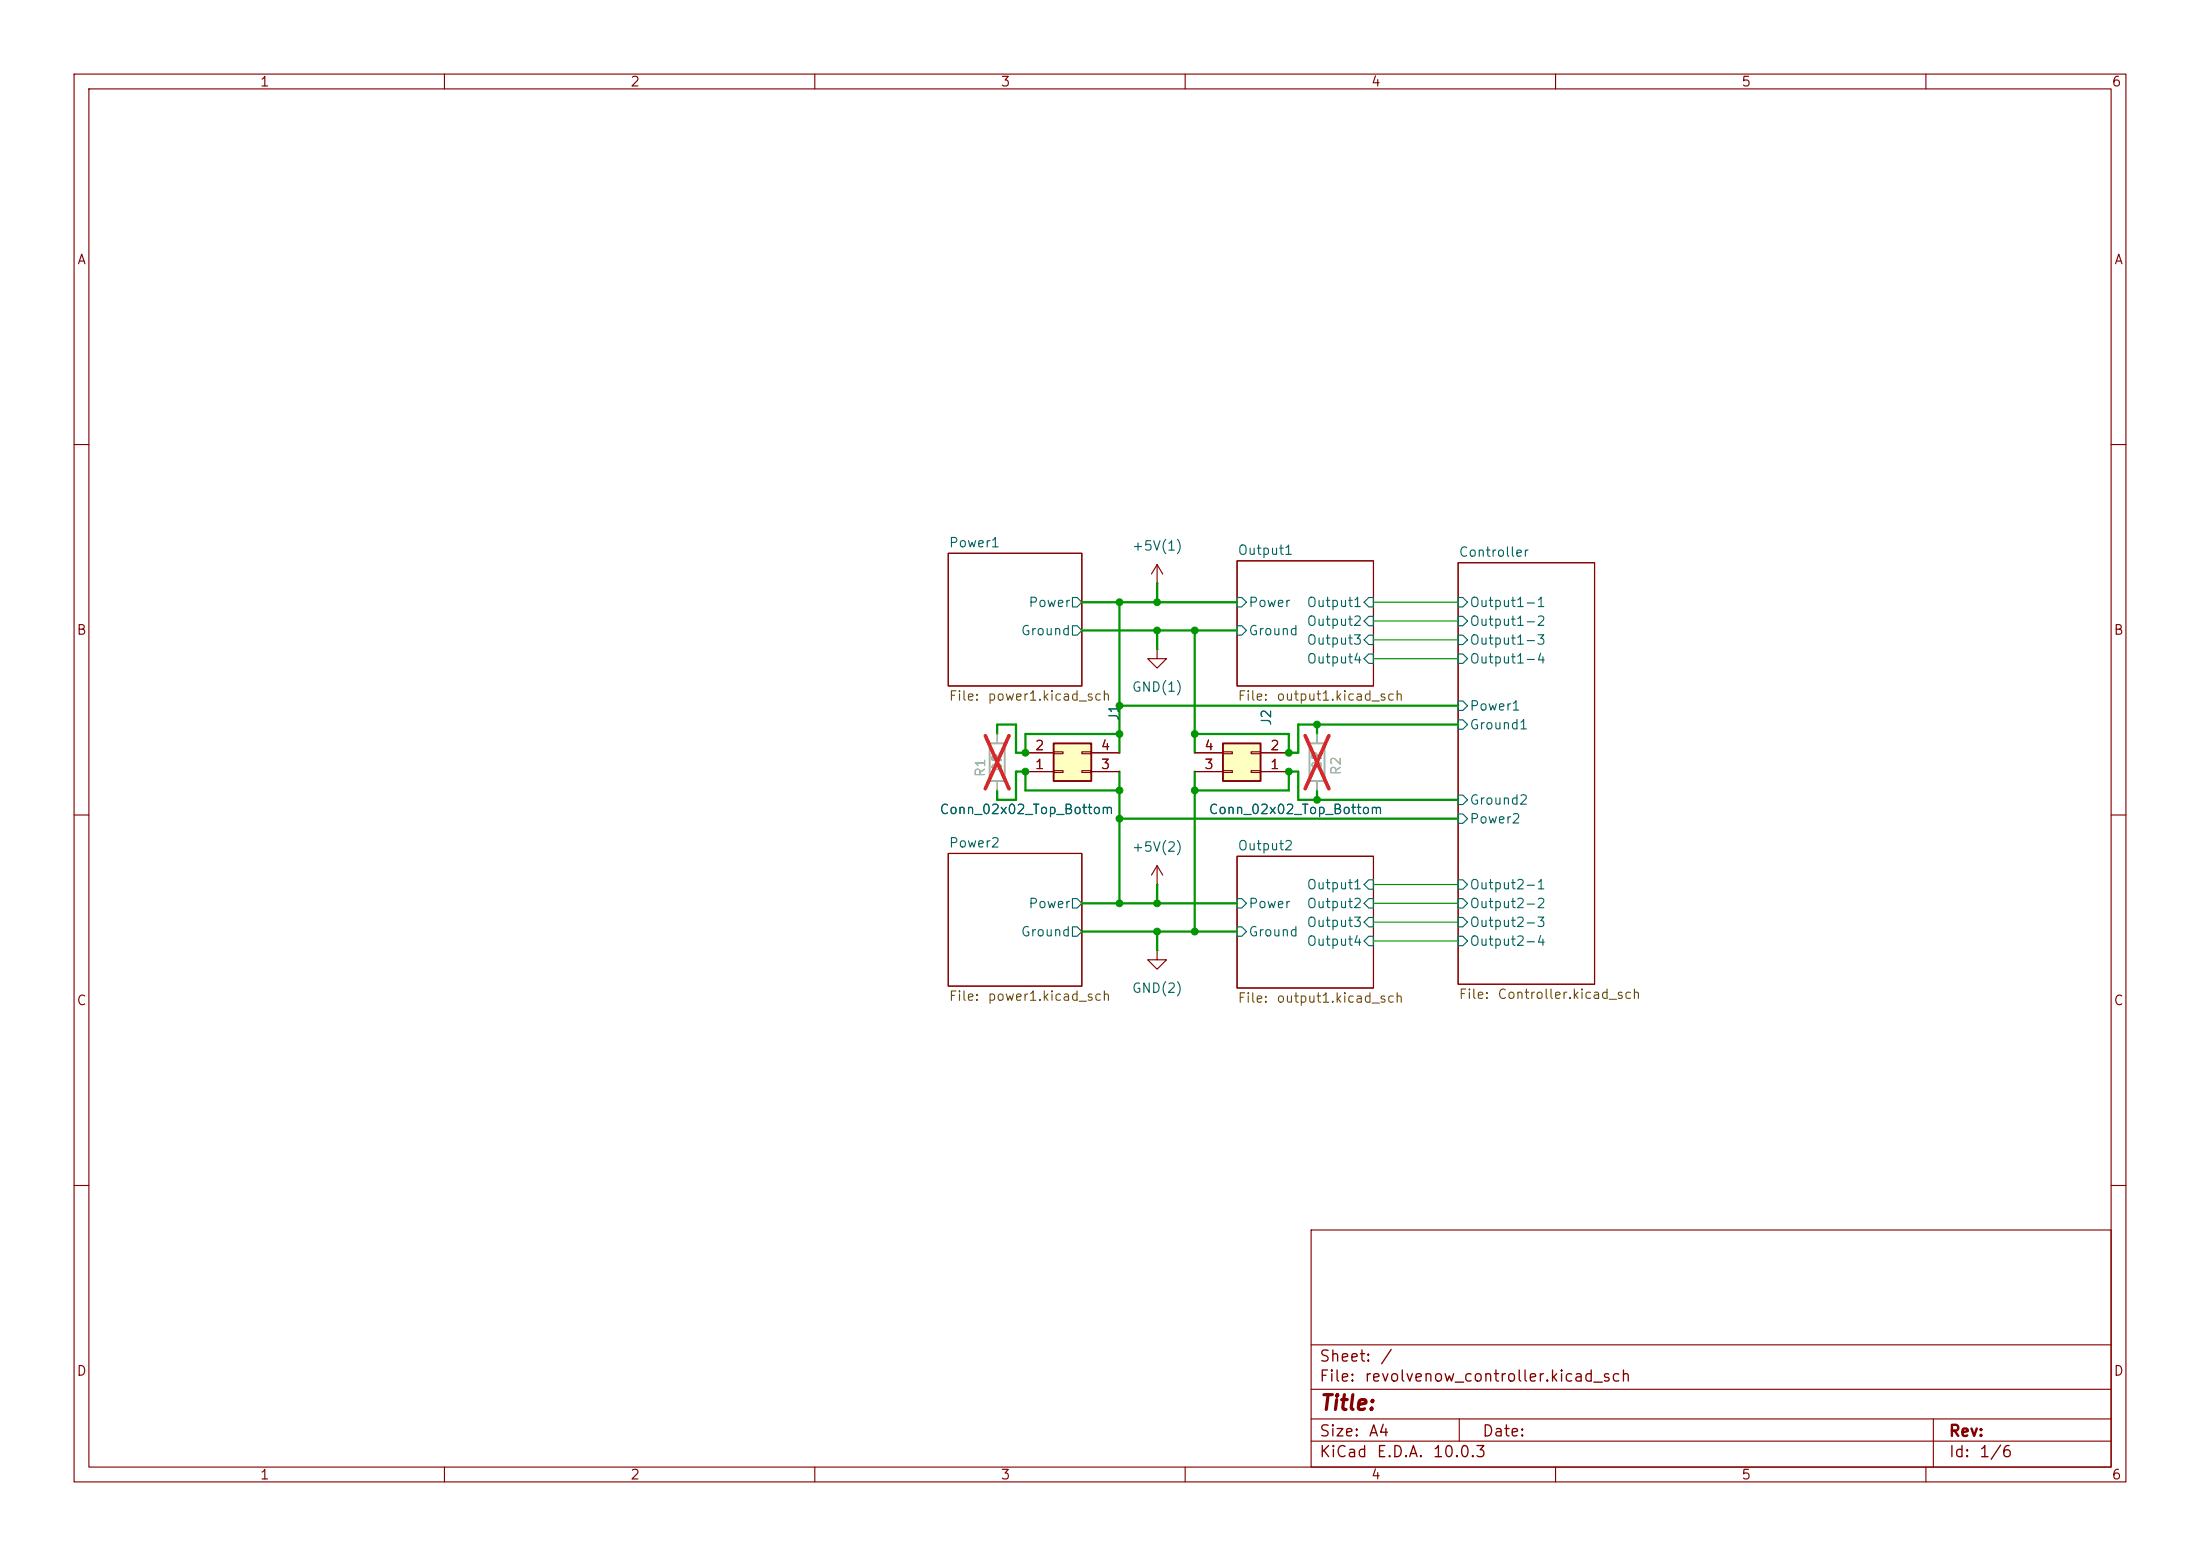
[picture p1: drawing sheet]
(kicad_sch
 (version 20260306)
 (generator "eeschema")
 (generator_version "10.0")
 (paper "A4")
 (lib_symbols
  (symbol "Connector_Generic:Conn_02x02_Top_Bottom"
   (pin_names
    (offset 1.016) (hide yes)) (exclude_from_sim no) (in_bom yes) (on_board yes)
   (in_pos_files yes)
   (duplicate_pin_numbers_are_jumpers no)
   (property "Reference" "J" (at 1.27 2.54 0) (show_name no) (do_not_autoplace no) (effects (font (size 1.27 1.27))))
   (property "Value" "Conn_02x02_Top_Bottom" (at 1.27 -5.08 0) (show_name no) (do_not_autoplace no) (effects (font (size 1.27 1.27))))
   (property "Footprint" "" (at 0 0 0) (show_name no) (do_not_autoplace no) (hide yes) (effects (font (size 1.27 1.27))))
   (property "Datasheet" "" (at 0 0 0) (show_name no) (do_not_autoplace no) (hide yes) (effects (font (size 1.27 1.27))))
   (property "Description" "Generic connector, double row, 02x02, top/bottom pin numbering scheme (row 1: 1...pins_per_row, row2: pins_per_row+1 ... num_pins), script generated (kicad-library-utils/schlib/autogen/connector/)" (at 0 0 0) (show_name no) (do_not_autoplace no) (hide yes) (effects (font (size 1.27 1.27))))
   (symbol "Conn_02x02_Top_Bottom_1_1"
    (rectangle (start -1.27 1.27) (end 3.81 -3.81) (stroke (width 0.254) (type default)) (fill (type background)))
    (rectangle (start -1.27 0.127) (end 0 -0.127) (stroke (width 0.1524) (type default)) (fill (type none)))
    (rectangle (start -1.27 -2.413) (end 0 -2.667) (stroke (width 0.1524) (type default)) (fill (type none)))
    (rectangle (start 3.81 0.127) (end 2.54 -0.127) (stroke (width 0.1524) (type default)) (fill (type none)))
    (rectangle (start 3.81 -2.413) (end 2.54 -2.667) (stroke (width 0.1524) (type default)) (fill (type none)))
    (pin passive line (at -5.08 0 0) (length 3.81) (name "Pin_1" (effects (font (size 1.27 1.27)))) (number "1" (effects (font (size 1.27 1.27)))))
    (pin passive line (at -5.08 -2.54 0) (length 3.81) (name "Pin_2" (effects (font (size 1.27 1.27)))) (number "2" (effects (font (size 1.27 1.27)))))
    (pin passive line (at 7.62 0 180) (length 3.81) (name "Pin_3" (effects (font (size 1.27 1.27)))) (number "3" (effects (font (size 1.27 1.27)))))
    (pin passive line (at 7.62 -2.54 180) (length 3.81) (name "Pin_4" (effects (font (size 1.27 1.27)))) (number "4" (effects (font (size 1.27 1.27))))))
   (embedded_fonts no))
  (symbol "Device:R"
   (pin_numbers (hide yes))
   (pin_names
    (offset 0)) (exclude_from_sim no) (in_bom yes) (on_board yes)
   (in_pos_files yes)
   (duplicate_pin_numbers_are_jumpers no)
   (property "Reference" "R" (at 2.032 0 90) (show_name no) (do_not_autoplace no) (effects (font (size 1.27 1.27))))
   (property "Value" "R" (at 0 0 90) (show_name no) (do_not_autoplace no) (effects (font (size 1.27 1.27))))
   (property "Footprint" "" (at -1.778 0 90) (show_name no) (do_not_autoplace no) (hide yes) (effects (font (size 1.27 1.27))))
   (property "Datasheet" "" (at 0 0 0) (show_name no) (do_not_autoplace no) (hide yes) (effects (font (size 1.27 1.27))))
   (property "Description" "Resistor" (at 0 0 0) (show_name no) (do_not_autoplace no) (hide yes) (effects (font (size 1.27 1.27))))
   (symbol "R_0_1"
    (rectangle (start -1.016 -2.54) (end 1.016 2.54) (stroke (width 0.254) (type default)) (fill (type none))))
   (symbol "R_1_1"
    (pin passive line (at 0 3.81 270) (length 1.27) (name "" (effects (font (size 1.27 1.27)))) (number "1" (effects (font (size 1.27 1.27)))))
    (pin passive line (at 0 -3.81 90) (length 1.27) (name "" (effects (font (size 1.27 1.27)))) (number "2" (effects (font (size 1.27 1.27))))))
   (embedded_fonts no))
  (symbol "power:+5V"
   (power global)
   (pin_numbers (hide yes))
   (pin_names
    (offset 0) (hide yes)) (exclude_from_sim no) (in_bom yes) (on_board yes)
   (in_pos_files yes)
   (duplicate_pin_numbers_are_jumpers no)
   (property "Reference" "#PWR" (at 0 -3.81 0) (show_name no) (do_not_autoplace no) (hide yes) (effects (font (size 1.27 1.27))))
   (property "Value" "+5V" (at 0 3.556 0) (show_name no) (do_not_autoplace no) (effects (font (size 1.27 1.27))))
   (property "Footprint" "" (at 0 0 0) (show_name no) (do_not_autoplace no) (hide yes) (effects (font (size 1.27 1.27))))
   (property "Datasheet" "" (at 0 0 0) (show_name no) (do_not_autoplace no) (hide yes) (effects (font (size 1.27 1.27))))
   (property "Description" "Power symbol creates a global label with name \"+5V\"" (at 0 0 0) (show_name no) (do_not_autoplace no) (hide yes) (effects (font (size 1.27 1.27))))
   (symbol "+5V_0_1"
    (polyline (pts (xy -0.762 1.27) (xy 0 2.54)) (stroke (width 0) (type default)) (fill (type none)))
    (polyline (pts (xy 0 2.54) (xy 0.762 1.27)) (stroke (width 0) (type default)) (fill (type none)))
    (polyline (pts (xy 0 0) (xy 0 2.54)) (stroke (width 0) (type default)) (fill (type none))))
   (symbol "+5V_1_1"
    (pin power_in line (at 0 0 90) (length 0) (name "" (effects (font (size 1.27 1.27)))) (number "1" (effects (font (size 1.27 1.27))))))
   (embedded_fonts no))
  (symbol "power:GND"
   (power global)
   (pin_numbers (hide yes))
   (pin_names
    (offset 0) (hide yes)) (exclude_from_sim no) (in_bom yes) (on_board yes)
   (in_pos_files yes)
   (duplicate_pin_numbers_are_jumpers no)
   (property "Reference" "#PWR" (at 0 -6.35 0) (show_name no) (do_not_autoplace no) (hide yes) (effects (font (size 1.27 1.27))))
   (property "Value" "GND" (at 0 -3.81 0) (show_name no) (do_not_autoplace no) (effects (font (size 1.27 1.27))))
   (property "Footprint" "" (at 0 0 0) (show_name no) (do_not_autoplace no) (hide yes) (effects (font (size 1.27 1.27))))
   (property "Datasheet" "" (at 0 0 0) (show_name no) (do_not_autoplace no) (hide yes) (effects (font (size 1.27 1.27))))
   (property "Description" "Power symbol creates a global label with name \"GND\" , ground" (at 0 0 0) (show_name no) (do_not_autoplace no) (hide yes) (effects (font (size 1.27 1.27))))
   (symbol "GND_0_1"
    (polyline (pts (xy 0 0) (xy 0 -1.27) (xy 1.27 -1.27) (xy 0 -2.54) (xy -1.27 -1.27) (xy 0 -1.27)) (stroke (width 0) (type default)) (fill (type none))))
   (symbol "GND_1_1"
    (pin power_in line (at 0 0 270) (length 0) (name "" (effects (font (size 1.27 1.27)))) (number "1" (effects (font (size 1.27 1.27))))))
   (embedded_fonts no)))
 (junction
  (at 161.29 99.06)
  (diameter 0)
  (color 0 0 0 0))
 (junction
  (at 138.43 104.14)
  (diameter 0)
  (color 0 0 0 0))
 (junction
  (at 156.21 125.73)
  (diameter 0)
  (color 0 0 0 0))
 (junction
  (at 151.13 110.49)
  (diameter 0)
  (color 0 0 0 0))
 (junction
  (at 151.13 95.25)
  (diameter 0)
  (color 0 0 0 0))
 (junction
  (at 151.13 106.68)
  (diameter 0)
  (color 0 0 0 0))
 (junction
  (at 161.29 85.09)
  (diameter 0)
  (color 0 0 0 0))
 (junction
  (at 161.29 125.73)
  (diameter 0)
  (color 0 0 0 0))
 (junction
  (at 138.43 101.6)
  (diameter 0)
  (color 0 0 0 0))
 (junction
  (at 156.21 121.92)
  (diameter 0)
  (color 0 0 0 0))
 (junction
  (at 151.13 99.06)
  (diameter 0)
  (color 0 0 0 0))
 (junction
  (at 156.21 81.28)
  (diameter 0)
  (color 0 0 0 0))
 (junction
  (at 151.13 81.28)
  (diameter 0)
  (color 0 0 0 0))
 (junction
  (at 156.21 85.09)
  (diameter 0)
  (color 0 0 0 0))
 (junction
  (at 151.13 121.92)
  (diameter 0)
  (color 0 0 0 0))
 (junction
  (at 173.99 101.6)
  (diameter 0)
  (color 0 0 0 0))
 (junction
  (at 177.8 97.79)
  (diameter 0)
  (color 0 0 0 0))
 (junction
  (at 161.29 106.68)
  (diameter 0)
  (color 0 0 0 0))
 (junction
  (at 173.99 104.14)
  (diameter 0)
  (color 0 0 0 0))
 (junction
  (at 177.8 107.95)
  (diameter 0)
  (color 0 0 0 0))
 (wire
  (pts (xy 173.99 99.06) (xy 173.99 101.6))
  (stroke (width 0) (type default)))
 (wire
  (pts (xy 151.13 106.68) (xy 138.43 106.68))
  (stroke (width 0) (type default)))
 (wire
  (pts (xy 177.8 107.95) (xy 196.85 107.95))
  (stroke (width 0) (type default)))
 (wire
  (pts (xy 156.21 125.73) (xy 156.21 128.27))
  (stroke (width 0) (type default)))
 (wire
  (pts (xy 185.42 86.36) (xy 196.85 86.36))
  (stroke (width 0) (type default)))
 (wire
  (pts (xy 137.16 101.6) (xy 137.16 97.79))
  (stroke (width 0) (type default)))
 (wire
  (pts (xy 161.29 85.09) (xy 161.29 99.06))
  (stroke (width 0) (type default)))
 (wire
  (pts (xy 175.26 107.95) (xy 177.8 107.95))
  (stroke (width 0) (type default)))
 (wire
  (pts (xy 156.21 85.09) (xy 156.21 87.63))
  (stroke (width 0) (type default)))
 (wire
  (pts (xy 137.16 107.95) (xy 134.62 107.95))
  (stroke (width 0) (type default)))
 (wire
  (pts (xy 185.42 124.46) (xy 196.85 124.46))
  (stroke (width 0) (type default)))
 (wire
  (pts (xy 177.8 99.06) (xy 177.8 97.79))
  (stroke (width 0) (type default)))
 (wire
  (pts (xy 134.62 99.06) (xy 134.62 97.79))
  (stroke (width 0) (type default)))
 (wire
  (pts (xy 151.13 104.14) (xy 151.13 106.68))
  (stroke (width 0) (type default)))
 (wire
  (pts (xy 185.42 83.82) (xy 196.85 83.82))
  (stroke (width 0) (type default)))
 (wire
  (pts (xy 156.21 119.38) (xy 156.21 121.92))
  (stroke (width 0) (type default)))
 (wire
  (pts (xy 185.42 81.28) (xy 196.85 81.28))
  (stroke (width 0) (type default)))
 (wire
  (pts (xy 146.05 121.92) (xy 151.13 121.92))
  (stroke (width 0) (type default)))
 (wire
  (pts (xy 185.42 119.38) (xy 196.85 119.38))
  (stroke (width 0) (type default)))
 (wire
  (pts (xy 175.26 97.79) (xy 177.8 97.79))
  (stroke (width 0) (type default)))
 (wire
  (pts (xy 175.26 104.14) (xy 175.26 107.95))
  (stroke (width 0) (type default)))
 (wire
  (pts (xy 173.99 101.6) (xy 175.26 101.6))
  (stroke (width 0) (type default)))
 (wire
  (pts (xy 161.29 125.73) (xy 167.005 125.73))
  (stroke (width 0) (type default)))
 (wire
  (pts (xy 161.29 99.06) (xy 173.99 99.06))
  (stroke (width 0) (type default)))
 (wire
  (pts (xy 185.42 121.92) (xy 196.85 121.92))
  (stroke (width 0) (type default)))
 (wire
  (pts (xy 138.43 106.68) (xy 138.43 104.14))
  (stroke (width 0) (type default)))
 (wire
  (pts (xy 151.13 95.25) (xy 196.85 95.25))
  (stroke (width 0) (type default)))
 (wire
  (pts (xy 156.21 78.74) (xy 156.21 81.28))
  (stroke (width 0) (type default)))
 (wire
  (pts (xy 137.16 101.6) (xy 138.43 101.6))
  (stroke (width 0) (type default)))
 (wire
  (pts (xy 177.8 107.95) (xy 177.8 106.68))
  (stroke (width 0) (type default)))
 (wire
  (pts (xy 156.21 125.73) (xy 161.29 125.73))
  (stroke (width 0) (type default)))
 (wire
  (pts (xy 137.16 104.14) (xy 138.43 104.14))
  (stroke (width 0) (type default)))
 (wire
  (pts (xy 151.13 95.25) (xy 151.13 99.06))
  (stroke (width 0) (type default)))
 (wire
  (pts (xy 146.05 81.28) (xy 151.13 81.28))
  (stroke (width 0) (type default)))
 (wire
  (pts (xy 185.42 127) (xy 196.85 127))
  (stroke (width 0) (type default)))
 (wire
  (pts (xy 151.13 110.49) (xy 151.13 106.68))
  (stroke (width 0) (type default)))
 (wire
  (pts (xy 161.29 101.6) (xy 161.29 99.06))
  (stroke (width 0) (type default)))
 (wire
  (pts (xy 138.43 99.06) (xy 138.43 101.6))
  (stroke (width 0) (type default)))
 (wire
  (pts (xy 146.05 125.73) (xy 156.21 125.73))
  (stroke (width 0) (type default)))
 (wire
  (pts (xy 156.21 121.92) (xy 167.005 121.92))
  (stroke (width 0) (type default)))
 (wire
  (pts (xy 151.13 81.28) (xy 151.13 95.25))
  (stroke (width 0) (type default)))
 (wire
  (pts (xy 151.13 101.6) (xy 151.13 99.06))
  (stroke (width 0) (type default)))
 (wire
  (pts (xy 137.16 104.14) (xy 137.16 107.95))
  (stroke (width 0) (type default)))
 (wire
  (pts (xy 173.99 106.68) (xy 173.99 104.14))
  (stroke (width 0) (type default)))
 (wire
  (pts (xy 185.42 88.9) (xy 196.85 88.9))
  (stroke (width 0) (type default)))
 (wire
  (pts (xy 161.29 106.68) (xy 173.99 106.68))
  (stroke (width 0) (type default)))
 (wire
  (pts (xy 161.29 104.14) (xy 161.29 106.68))
  (stroke (width 0) (type default)))
 (wire
  (pts (xy 156.21 81.28) (xy 167.005 81.28))
  (stroke (width 0) (type default)))
 (wire
  (pts (xy 151.13 121.92) (xy 156.21 121.92))
  (stroke (width 0) (type default)))
 (wire
  (pts (xy 151.13 110.49) (xy 196.85 110.49))
  (stroke (width 0) (type default)))
 (wire
  (pts (xy 151.13 81.28) (xy 156.21 81.28))
  (stroke (width 0) (type default)))
 (wire
  (pts (xy 146.05 85.09) (xy 156.21 85.09))
  (stroke (width 0) (type default)))
 (wire
  (pts (xy 134.62 106.68) (xy 134.62 107.95))
  (stroke (width 0) (type default)))
 (wire
  (pts (xy 137.16 97.79) (xy 134.62 97.79))
  (stroke (width 0) (type default)))
 (wire
  (pts (xy 156.21 85.09) (xy 161.29 85.09))
  (stroke (width 0) (type default)))
 (wire
  (pts (xy 151.13 121.92) (xy 151.13 110.49))
  (stroke (width 0) (type default)))
 (wire
  (pts (xy 161.29 85.09) (xy 167.005 85.09))
  (stroke (width 0) (type default)))
 (wire
  (pts (xy 177.8 97.79) (xy 196.85 97.79))
  (stroke (width 0) (type default)))
 (wire
  (pts (xy 175.26 101.6) (xy 175.26 97.79))
  (stroke (width 0) (type default)))
 (wire
  (pts (xy 161.29 106.68) (xy 161.29 125.73))
  (stroke (width 0) (type default)))
 (wire
  (pts (xy 151.13 99.06) (xy 138.43 99.06))
  (stroke (width 0) (type default)))
 (wire
  (pts (xy 173.99 104.14) (xy 175.26 104.14))
  (stroke (width 0) (type default)))
 (symbol
  (lib_id "power:+5V")
  (at 156.21 78.74 0)
  (unit 1)
  (body_style 1)
  (exclude_from_sim no)
  (in_bom yes)
  (on_board yes)
  (in_pos_files yes)
  (dnp no)
  (fields_autoplaced yes)
  (property "Reference" "#PWR01" (at 156.21 82.55 0) (hide yes) (show_name no) (do_not_autoplace no) (effects (font (size 1.27 1.27))))
  (property "Value" "+5V(1)" (at 156.21 73.66 0) (show_name no) (do_not_autoplace no) (effects (font (size 1.27 1.27))))
  (property "Footprint" "" (at 156.21 78.74 0) (hide yes) (show_name no) (do_not_autoplace no) (effects (font (size 1.27 1.27))))
  (property "Datasheet" "" (at 156.21 78.74 0) (hide yes) (show_name no) (do_not_autoplace no) (effects (font (size 1.27 1.27))))
  (property "Description" "Power symbol creates a global label with name \"+5V\"" (at 156.21 78.74 0) (hide yes) (show_name no) (do_not_autoplace no) (effects (font (size 1.27 1.27))))
  (pin "1"))
 (symbol
  (lib_id "power:GND")
  (at 156.21 128.27 0)
  (unit 1)
  (body_style 1)
  (exclude_from_sim no)
  (in_bom yes)
  (on_board yes)
  (in_pos_files yes)
  (dnp no)
  (fields_autoplaced yes)
  (property "Reference" "#PWR04" (at 156.21 134.62 0) (hide yes) (show_name no) (do_not_autoplace no) (effects (font (size 1.27 1.27))))
  (property "Value" "GND(2)" (at 156.21 133.35 0) (show_name no) (do_not_autoplace no) (effects (font (size 1.27 1.27))))
  (property "Footprint" "" (at 156.21 128.27 0) (hide yes) (show_name no) (do_not_autoplace no) (effects (font (size 1.27 1.27))))
  (property "Datasheet" "" (at 156.21 128.27 0) (hide yes) (show_name no) (do_not_autoplace no) (effects (font (size 1.27 1.27))))
  (property "Description" "Power symbol creates a global label with name \"GND\" , ground" (at 156.21 128.27 0) (hide yes) (show_name no) (do_not_autoplace no) (effects (font (size 1.27 1.27))))
  (pin "1"))
 (symbol
  (lib_id "power:GND")
  (at 156.21 87.63 0)
  (unit 1)
  (body_style 1)
  (exclude_from_sim no)
  (in_bom yes)
  (on_board yes)
  (in_pos_files yes)
  (dnp no)
  (fields_autoplaced yes)
  (property "Reference" "#PWR02" (at 156.21 93.98 0) (hide yes) (show_name no) (do_not_autoplace no) (effects (font (size 1.27 1.27))))
  (property "Value" "GND(1)" (at 156.21 92.71 0) (show_name no) (do_not_autoplace no) (effects (font (size 1.27 1.27))))
  (property "Footprint" "" (at 156.21 87.63 0) (hide yes) (show_name no) (do_not_autoplace no) (effects (font (size 1.27 1.27))))
  (property "Datasheet" "" (at 156.21 87.63 0) (hide yes) (show_name no) (do_not_autoplace no) (effects (font (size 1.27 1.27))))
  (property "Description" "Power symbol creates a global label with name \"GND\" , ground" (at 156.21 87.63 0) (hide yes) (show_name no) (do_not_autoplace no) (effects (font (size 1.27 1.27))))
  (pin "1"))
 (symbol
  (lib_id "Device:R")
  (at 177.8 102.87 180)
  (unit 1)
  (body_style 1)
  (exclude_from_sim no)
  (in_bom yes)
  (on_board yes)
  (in_pos_files yes)
  (dnp yes)
  (property "Reference" "R2" (at 180.34 103.378 90) (show_name no) (do_not_autoplace no) (effects (font (size 1.27 1.27))))
  (property "Value" "0R" (at 177.8 102.616 90) (show_name no) (do_not_autoplace no) (effects (font (size 1.27 1.27))))
  (property "Footprint" "Resistor_SMD:R_0603_1608Metric_Pad0.98x0.95mm_HandSolder" (at 179.578 102.87 90) (hide yes) (show_name no) (do_not_autoplace no) (effects (font (size 1.27 1.27))))
  (property "Datasheet" "" (at 177.8 102.87 0) (hide yes) (show_name no) (do_not_autoplace no) (effects (font (size 1.27 1.27))))
  (property "Description" "Resistor" (at 177.8 102.87 0) (hide yes) (show_name no) (do_not_autoplace no) (effects (font (size 1.27 1.27))))
  (pin "2")
  (pin "1"))
 (symbol
  (lib_id "power:+5V")
  (at 156.21 119.38 0)
  (unit 1)
  (body_style 1)
  (exclude_from_sim no)
  (in_bom yes)
  (on_board yes)
  (in_pos_files yes)
  (dnp no)
  (fields_autoplaced yes)
  (property "Reference" "#PWR03" (at 156.21 123.19 0) (hide yes) (show_name no) (do_not_autoplace no) (effects (font (size 1.27 1.27))))
  (property "Value" "+5V(2)" (at 156.21 114.3 0) (show_name no) (do_not_autoplace no) (effects (font (size 1.27 1.27))))
  (property "Footprint" "" (at 156.21 119.38 0) (hide yes) (show_name no) (do_not_autoplace no) (effects (font (size 1.27 1.27))))
  (property "Datasheet" "" (at 156.21 119.38 0) (hide yes) (show_name no) (do_not_autoplace no) (effects (font (size 1.27 1.27))))
  (property "Description" "Power symbol creates a global label with name \"+5V\"" (at 156.21 119.38 0) (hide yes) (show_name no) (do_not_autoplace no) (effects (font (size 1.27 1.27))))
  (pin "1"))
 (symbol
  (lib_id "Connector_Generic:Conn_02x02_Top_Bottom")
  (at 143.51 104.14 0)
  (mirror x)
  (unit 1)
  (body_style 1)
  (exclude_from_sim no)
  (in_bom yes)
  (on_board yes)
  (in_pos_files yes)
  (dnp no)
  (property "Reference" "J1" (at 150.368 94.996 90) (show_name no) (do_not_autoplace no) (effects (font (size 1.27 1.27)) (justify left)))
  (property "Value" "Conn_02x02_Top_Bottom" (at 126.746 109.22 0) (show_name no) (do_not_autoplace no) (effects (font (size 1.27 1.27)) (justify left)))
  (property "Footprint" "Connector_PinHeader_2.54mm:PinHeader_2x02_P2.54mm_Vertical" (at 143.51 104.14 0) (hide yes) (show_name no) (do_not_autoplace no) (effects (font (size 1.27 1.27))))
  (property "Datasheet" "" (at 143.51 104.14 0) (hide yes) (show_name no) (do_not_autoplace no) (effects (font (size 1.27 1.27))))
  (property "Description" "Generic connector, double row, 02x02, top/bottom pin numbering scheme (row 1: 1...pins_per_row, row2: pins_per_row+1 ... num_pins), script generated (kicad-library-utils/schlib/autogen/connector/)" (at 143.51 104.14 0) (hide yes) (show_name no) (do_not_autoplace no) (effects (font (size 1.27 1.27))))
  (pin "3")
  (pin "1")
  (pin "2")
  (pin "4"))
 (symbol
  (lib_id "Device:R")
  (at 134.62 102.87 0)
  (unit 1)
  (body_style 1)
  (exclude_from_sim no)
  (in_bom yes)
  (on_board yes)
  (in_pos_files yes)
  (dnp yes)
  (property "Reference" "R1" (at 132.334 103.632 90) (show_name no) (do_not_autoplace no) (effects (font (size 1.27 1.27))))
  (property "Value" "0R" (at 134.62 102.87 90) (show_name no) (do_not_autoplace no) (effects (font (size 1.27 1.27))))
  (property "Footprint" "Resistor_SMD:R_0603_1608Metric_Pad0.98x0.95mm_HandSolder" (at 132.842 102.87 90) (hide yes) (show_name no) (do_not_autoplace no) (effects (font (size 1.27 1.27))))
  (property "Datasheet" "" (at 134.62 102.87 0) (hide yes) (show_name no) (do_not_autoplace no) (effects (font (size 1.27 1.27))))
  (property "Description" "Resistor" (at 134.62 102.87 0) (hide yes) (show_name no) (do_not_autoplace no) (effects (font (size 1.27 1.27))))
  (pin "2")
  (pin "1"))
 (symbol
  (lib_id "Connector_Generic:Conn_02x02_Top_Bottom")
  (at 168.91 104.14 180)
  (unit 1)
  (body_style 1)
  (exclude_from_sim no)
  (in_bom yes)
  (on_board yes)
  (in_pos_files yes)
  (dnp no)
  (property "Reference" "J2" (at 170.942 98.044 90) (show_name no) (do_not_autoplace no) (effects (font (size 1.27 1.27)) (justify right)))
  (property "Value" "Conn_02x02_Top_Bottom" (at 163.068 109.22 0) (show_name no) (do_not_autoplace no) (effects (font (size 1.27 1.27)) (justify right)))
  (property "Footprint" "Connector_PinHeader_2.54mm:PinHeader_2x02_P2.54mm_Vertical" (at 168.91 104.14 0) (hide yes) (show_name no) (do_not_autoplace no) (effects (font (size 1.27 1.27))))
  (property "Datasheet" "" (at 168.91 104.14 0) (hide yes) (show_name no) (do_not_autoplace no) (effects (font (size 1.27 1.27))))
  (property "Description" "Generic connector, double row, 02x02, top/bottom pin numbering scheme (row 1: 1...pins_per_row, row2: pins_per_row+1 ... num_pins), script generated (kicad-library-utils/schlib/autogen/connector/)" (at 168.91 104.14 0) (hide yes) (show_name no) (do_not_autoplace no) (effects (font (size 1.27 1.27))))
  (pin "3")
  (pin "1")
  (pin "2")
  (pin "4"))
 (sheet
  (at 196.85 75.946)
  (size 18.415 56.896)
  (exclude_from_sim no)
  (in_bom yes)
  (on_board yes)
  (dnp no)
  (fields_autoplaced yes)
  (stroke (width 0.1524) (type solid))
  (fill (color 0 0 0 0))
  (property "Sheetname" "Controller" (at 196.85 75.2344 0) (show_name no) (do_not_autoplace no) (effects (font (size 1.27 1.27)) (justify left bottom)))
  (property "Sheetfile" "Controller.kicad_sch" (at 196.85 133.4266 0) (show_name no) (do_not_autoplace no) (effects (font (size 1.27 1.27)) (justify left top)))
  (pin "Ground1" input (at 196.85 97.79 180) (effects (font (size 1.27 1.27)) (justify left)))
  (pin "Ground2" input (at 196.85 107.95 180) (effects (font (size 1.27 1.27)) (justify left)))
  (pin "Output1-1" input (at 196.85 81.28 180) (effects (font (size 1.27 1.27)) (justify left)))
  (pin "Output1-2" input (at 196.85 83.82 180) (effects (font (size 1.27 1.27)) (justify left)))
  (pin "Output1-3" input (at 196.85 86.36 180) (effects (font (size 1.27 1.27)) (justify left)))
  (pin "Output1-4" input (at 196.85 88.9 180) (effects (font (size 1.27 1.27)) (justify left)))
  (pin "Output2-1" input (at 196.85 119.38 180) (effects (font (size 1.27 1.27)) (justify left)))
  (pin "Output2-2" input (at 196.85 121.92 180) (effects (font (size 1.27 1.27)) (justify left)))
  (pin "Output2-3" input (at 196.85 124.46 180) (effects (font (size 1.27 1.27)) (justify left)))
  (pin "Output2-4" input (at 196.85 127 180) (effects (font (size 1.27 1.27)) (justify left)))
  (pin "Power1" input (at 196.85 95.25 180) (effects (font (size 1.27 1.27)) (justify left)))
  (pin "Power2" input (at 196.85 110.49 180) (effects (font (size 1.27 1.27)) (justify left))))
 (sheet
  (at 128.016 115.189)
  (size 18.034 17.907)
  (exclude_from_sim no)
  (in_bom yes)
  (on_board yes)
  (dnp no)
  (fields_autoplaced yes)
  (stroke (width 0.1524) (type solid))
  (fill (color 0 0 0 0))
  (property "Sheetname" "Power2" (at 128.016 114.4774 0) (show_name no) (do_not_autoplace no) (effects (font (size 1.27 1.27)) (justify left bottom)))
  (property "Sheetfile" "power1.kicad_sch" (at 128.016 133.6806 0) (show_name no) (do_not_autoplace no) (effects (font (size 1.27 1.27)) (justify left top)))
  (pin "Ground" output (at 146.05 125.73 0) (effects (font (size 1.27 1.27)) (justify right)))
  (pin "Power" output (at 146.05 121.92 0) (effects (font (size 1.27 1.27)) (justify right))))
 (sheet
  (at 128.016 74.676)
  (size 18.034 17.907)
  (exclude_from_sim no)
  (in_bom yes)
  (on_board yes)
  (dnp no)
  (fields_autoplaced yes)
  (stroke (width 0.1524) (type solid))
  (fill (color 0 0 0 0))
  (property "Sheetname" "Power1" (at 128.016 73.9644 0) (show_name no) (do_not_autoplace no) (effects (font (size 1.27 1.27)) (justify left bottom)))
  (property "Sheetfile" "power1.kicad_sch" (at 128.016 93.1676 0) (show_name no) (do_not_autoplace no) (effects (font (size 1.27 1.27)) (justify left top)))
  (pin "Ground" output (at 146.05 85.09 0) (effects (font (size 1.27 1.27)) (justify right)))
  (pin "Power" output (at 146.05 81.28 0) (effects (font (size 1.27 1.27)) (justify right))))
 (sheet
  (at 167.005 75.692)
  (size 18.415 16.891)
  (exclude_from_sim no)
  (in_bom yes)
  (on_board yes)
  (dnp no)
  (fields_autoplaced yes)
  (stroke (width 0.1524) (type solid))
  (fill (color 0 0 0 0))
  (property "Sheetname" "Output1" (at 167.005 74.9804 0) (show_name no) (do_not_autoplace no) (effects (font (size 1.27 1.27)) (justify left bottom)))
  (property "Sheetfile" "output1.kicad_sch" (at 167.005 93.1676 0) (show_name no) (do_not_autoplace no) (effects (font (size 1.27 1.27)) (justify left top)))
  (pin "Ground" input (at 167.005 85.09 180) (effects (font (size 1.27 1.27)) (justify left)))
  (pin "Power" input (at 167.005 81.28 180) (effects (font (size 1.27 1.27)) (justify left)))
  (pin "Output1" input (at 185.42 81.28 0) (effects (font (size 1.27 1.27)) (justify right)))
  (pin "Output2" input (at 185.42 83.82 0) (effects (font (size 1.27 1.27)) (justify right)))
  (pin "Output3" input (at 185.42 86.36 0) (effects (font (size 1.27 1.27)) (justify right)))
  (pin "Output4" input (at 185.42 88.9 0) (effects (font (size 1.27 1.27)) (justify right))))
 (sheet
  (at 167.005 115.57)
  (size 18.415 17.78)
  (exclude_from_sim no)
  (in_bom yes)
  (on_board yes)
  (dnp no)
  (fields_autoplaced yes)
  (stroke (width 0.1524) (type solid))
  (fill (color 0 0 0 0))
  (property "Sheetname" "Output2" (at 167.005 114.8584 0) (show_name no) (do_not_autoplace no) (effects (font (size 1.27 1.27)) (justify left bottom)))
  (property "Sheetfile" "output1.kicad_sch" (at 167.005 133.9346 0) (show_name no) (do_not_autoplace no) (effects (font (size 1.27 1.27)) (justify left top)))
  (pin "Ground" input (at 167.005 125.73 180) (effects (font (size 1.27 1.27)) (justify left)))
  (pin "Power" input (at 167.005 121.92 180) (effects (font (size 1.27 1.27)) (justify left)))
  (pin "Output1" input (at 185.42 119.38 0) (effects (font (size 1.27 1.27)) (justify right)))
  (pin "Output2" input (at 185.42 121.92 0) (effects (font (size 1.27 1.27)) (justify right)))
  (pin "Output3" input (at 185.42 124.46 0) (effects (font (size 1.27 1.27)) (justify right)))
  (pin "Output4" input (at 185.42 127 0) (effects (font (size 1.27 1.27)) (justify right))))
 (sheet_instances
  (path ""
   (page "1")))
 (embedded_fonts no))
